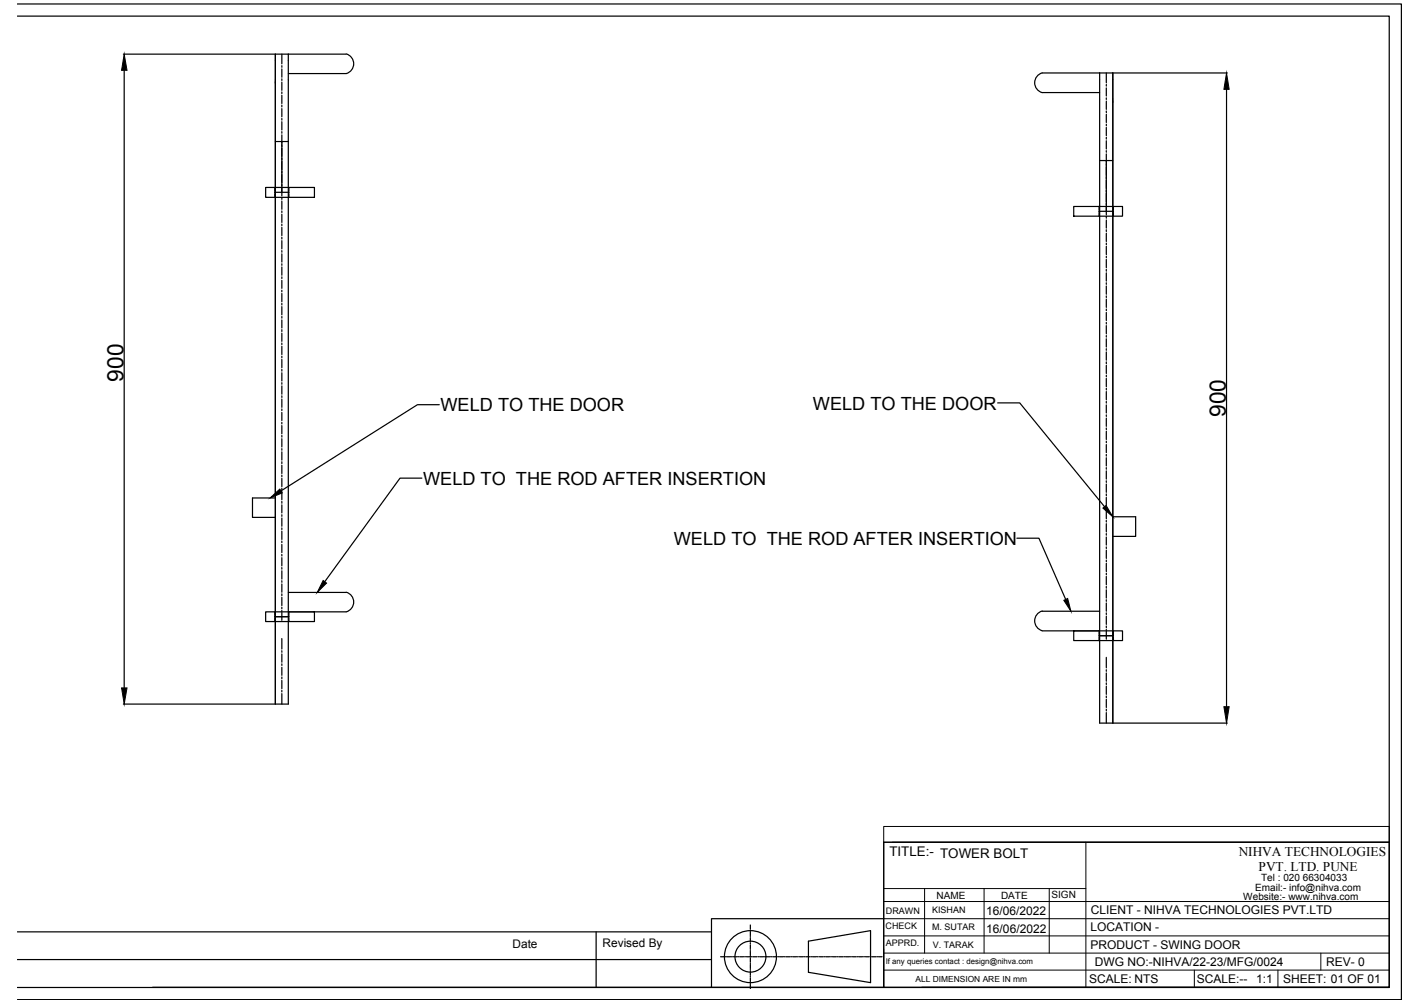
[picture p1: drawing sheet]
<svg xmlns="http://www.w3.org/2000/svg" width="297mm" height="210mm" viewBox="0 0 297 210" stroke-linecap="round" stroke-linejoin="round" font-family="sans-serif">
<!-- layer: 0 -->
<g fill="none" stroke="#000" stroke-width=".25">
<path d="M3.6 3.4h287v203.3h-287M3.6 .8h289.5v208.4h-289.5M25.8 11.3h31.7M26 14.7v129.3M57.6 17.1v130.2M59 11.3v2.1M59 13.7v.4M59 14.4v1.8M59 16.5v.3M59 17.2v1.7M59 19.2v.4M59 19.9v1.8"/>
<path d="M60.3 11.3v136h-2.7M60.3 15.4h12.1M72.4 11.3h-14.8v136M72.4 11.3a2.14 2.14 0 0 1 1.6 2 2.14 2.14 0 0 1-1.6 2.1M218 19.4a2.14 2.14 0 0 1-1.6-2.1 2.14 2.14 0 0 1 1.6-2h14.8v136M218 19.4h12M230 15.3v136h2.8M231.4 15.3v2M231.4 17.7v.3M231.4 18.4v1.7M232.9 15.3h23.8M256.6 18.7v129.2"/>
<path d="M55.6 39.2h10.2v2.1h-10.2zM57.5 39.2v.8M57.6 29.6h2.7M59 22v.4M59 22.7v1.8M59 24.8v.3M59 25.5v1.7M59 27.5v.4M59 28.2v12.8M60.4 39.2v.8M230 33.6h2.8M231.4 20.5v.3"/>
<path d="M231.4 21.2v1.7M231.4 23.2v.4M231.4 23.9v1.7M231.4 26v.3M231.4 26.7v1.7M231.4 28.7v.4M231.4 29.4v1.8M231.4 31.5v.4M231.4 32.2v12.8M232.8 21.1v130.2M57.5 40.2v.1M57.5 40.5v.8"/>
<path d="M57.5 40.2h2.9M59 41.4v.3M59 42.1v1.7M59 44.1v.4M59 44.8v1.8M59 46.9v.3M59 47.6v1.7M59 49.6v.4M59 50.4v1.7M59 52.4v.4M59 53.1v1.7M59 55.2v.3"/>
<path d="M59 55.9v1.7M59 57.9v.4M59 58.7v1.7M60.4 40.2v.1M60.4 40.5v.8M224.6 43.2h10.2v2h-10.2zM229.9 43.2v.8M229.9 44.1v.2M229.9 44.5v.7M229.9 44.2h3M231.4 45.3v.4M231.4 46v1.7"/>
<path d="M231.4 48.1v.4M231.4 48.8v1.7M231.4 50.9v.3M231.4 51.5v1.8M231.4 53.6v.4M231.4 54.3v1.7M231.4 56.4v.4M231.4 57.1v1.7M231.4 59.2v.3M231.4 59.8v1.8M232.9 43.2v.8M232.9 44.1v.2"/>
<path d="M232.9 44.5v.7M59 60.7v.4M59 61.4v1.7M59 63.5v.3M59 64.2v1.7M59 66.2v.4M59 67v1.7M59 69v.4M59 69.7v1.7M59 71.8v.3M59 72.5v1.7M59 74.5v.4"/>
<path d="M59 75.2v1.7M59 77.3v.4M59 78v1.7M231.4 61.9v.4M231.4 62.6v1.7M231.4 64.7v.3M231.4 65.4v1.7M231.4 67.5v.3M231.4 68.1v1.8M231.4 70.2v.4M231.4 70.9v1.7M231.4 73v.3"/>
<path d="M231.4 73.6v1.8M231.4 75.7v.4M231.4 76.4v1.8M231.4 78.5v.4M231.4 79.2v1.7M59 80.1v.3M59 80.8v1.7M59 82.8v.4M59 83.5v1.7M59 85.6v.3M59 86.3v1.7M59 88.4v.3"/>
<path d="M59 89.1v1.7M59 91.1v.4M59 91.8v1.7M59 93.9v.3M59 94.6v1.7M59 96.6v.4M59 97.4v1.7M59 99.4v.4M91.9 84.7h-4.6l-28.5 18M208.7 84.3h4.6l17.7 21.7M231.4 81.3v.3M231.4 81.9v1.8"/>
<path d="M231.4 84v.4M231.4 84.7v1.7M231.4 86.8v.4M231.4 87.5v1.7M231.4 89.6v.3M231.4 90.2v1.8M231.4 92.3v.4M231.4 93v1.7M231.4 95.1v.3M231.4 95.8v1.7M231.4 97.9v.3M231.4 98.5v1.8"/>
<path d="M57.6 104.2h-4.8v4.1h4.8M59 100.1v1.7M59 102.2v.3M59 102.9v1.7M59 104.9v.4M59 105.6v1.7M59 107.7v.4M59 108.4v1.7M59 110.5v.3M59 111.2v1.7M59 113.2v.4M59 113.9v1.7"/>
<path d="M59 116v.4M59 116.7v1.7M59 118.8v.3M59 119.5v1.7M88.3 100.1h-4.6l-15.8 21.6M212.7 112.6h4.6l5.6 12.8M231.4 100.6v.4M231.4 101.3v1.7M231.4 103.4v.3M231.4 104.1v1.7M231.4 106.2v.3M231.4 106.8v1.8"/>
<path d="M231.4 108.9v.3M231.4 109.6v1.7M231.4 111.7v.3M231.4 112.4v1.7M231.4 114.5v.3M231.4 115.1v1.8M231.4 117.2v.3M231.4 117.9v1.7M231.4 120v.3M232.8 108.1h4.8v4.2h-4.8M55.6 128h10.2v2.1h-10.2zM57.5 128v.8"/>
<path d="M57.5 129v.1M57.5 129.3v.8M57.5 129.1h2.9M59 121.5v.4M59 122.2v1.7M59 124.3v.4M59 125v1.7M59 127.1v.3M59 127.7v2.1M59 133.6v2.2M59 136.2v.3M59 136.8v1.8"/>
<path d="M59 138.9v.4M59 139.6v1.7M60.3 124h12.1M60.3 128h12.1M60.4 128v.8M60.4 129v.1M60.4 129.3v.8M72.4 123.9a2.14 2.14 0 0 1 1.6 2.1 2.14 2.14 0 0 1-1.6 2.1M218 127.9a2.14 2.14 0 0 0-1.6 2 2.14 2.14 0 0 0 1.6 2.1M218 127.9h12M218 132h12M224.6 132h10.2v2.1h-10.2z"/>
<path d="M229.9 132v.8M229.9 133v.1M229.9 133.3v.8M229.9 133h3M231.4 120.6v1.8M231.4 122.7v.4M231.4 123.4v1.8M231.4 125.5v.3M231.4 126.2v1.7M231.4 128.3v.3M231.4 128.9v1.8M231.4 131v.4"/>
<path d="M231.4 131.7v2.1M231.4 137.6v2.2M232.9 132v.8M232.9 133v.1M232.9 133.3v.8M25.8 147.3h31.7M59 141.7v.4M59 142.4v1.7M59 144.5v.3M59 145.1v2.2M231.4 140.2v.3M231.4 140.8v1.8"/>
<path d="M231.4 142.9v.3M231.4 143.6v1.7M231.4 145.7v.3M231.4 146.3v1.8M231.4 148.4v.4M231.4 149.1v2.2M232.9 151.3h23.8M184.9 176.3h105.7v30.3h-105.7zM3.6 195h145.2M124.7 195v11.7M157 193.6v.8M157 194.6v.2"/>
<path d="M157 194.9v.9M157 196v.2M157 196.3v.9M157 197.3v.2M157 197.7v.9M157 198.7v.2M157 199.1v.9M169.1 197l13-2.2v10.8l-13-2.1zM184.9 192.3h-36.1v14.3h-116.9M3.6 200.8h145.2M148.8 206.6h36.1M150.7 200.2h.8"/>
<path d="M151.6 200.2h.2M152 200.2h.9M153 200.2h.2M153.4 200.2h.8M154.4 200.2h.2M154.8 200.2h.8M155.8 200.2h.1M156.1 200.2h.9M157 200.1v.2M157 200.5v.8M157 201.5v.2M157 201.8v.9"/>
<path d="M157 202.9v.2M157 203.2v.9M157 204.3v.2M157 204.6v.9M157 205.6v.2M157 206v.9M157.2 200.2h.1M157.5 200.2h.9M158.6 200.2h.1M158.9 200.2h.9M159.9 200.2h.2M160.3 200.2h.8"/>
<path d="M161.3 200.2h.2M161.7 200.2h.8M162.7 200.2h.2M163.1 200.2h.8M164.1 200.2h.1M164.4 200.2h.9M165.5 200.2h.1M165.8 200.2h.9M166.8 200.2h.2M167.2 200.2h.8M168.2 200.2h.2M168.6 200.2h.8"/>
<path d="M169.6 200.2h.2M170 200.2h.8M171 200.2h.1M171.4 200.2h.8M172.4 200.2h.1M172.7 200.2h.9M173.8 200.2h.1M174.1 200.2h.8M175.1 200.2h.2M175.5 200.2h.8M176.5 200.2h.2M176.9 200.2h.8"/>
<path d="M177.9 200.2h.2M178.3 200.2h.8M179.3 200.2h.1M179.6 200.2h.9M180.7 200.2h.1M181 200.2h.8M182.1 200.2h.1M182.4 200.2h.8M183.4 200.2h.2M183.8 200.2h.7M192.8 206.6h97.8"/>
<circle cx="157" cy="200.2" r="5.4"/>
<circle cx="157" cy="200.2" r="3.2"/>
</g>
<g fill="none" stroke="#000" stroke-width=".21">
<path d="M184.9 173h105.7v3.3h-105.7zM184.9 176.3v30.3M186.6 176.3h104M227.1 176.3v30.3M184.9 199.5h105.7M184.9 195.9h105.7M184.9 192.3h105.7M184.9 188.7h105.7M184.9 186h42.2M193.4 186v13.5M205.9 186v13.5M219.5 186v13.5"/>
<path d="M276.3 199.5v3.5M184.9 203h105.7M249.8 203v3.6M267.3 203v3.6"/>
</g>
<path d="M26 11.3l.6 3.4h-1.2zM256.6 15.3l.5 3.4h-1.1zM56.5 104.2l2-1.9 .5 .9zM230.7 106.3l.7-.5 1.4 2.3zM67.6 121.5l.7 .5-1.9 2zM222.5 125.6l.8-.3 .7 2.6zM25.4 144h1.2l-.6 3.3zM256 147.9h1.1l-.5 3.4z" fill="#000" stroke="#000" stroke-width=".21"/>
<g font-size="4.8">
<text x="25.9" y="79.9" transform="rotate(-90 25.9 79.9)">900</text>
<text x="256.4" y="87.2" transform="rotate(-90 256.4 87.2)">900</text>
</g>
<g font-size="3.8">
<text x="92.1" y="86.1">WELD TO THE DOOR</text>
<text x="170" y="85.7">WELD TO THE DOOR</text>
<text x="88.5" y="101.5">WELD TO THE ROD AFTER INSERTION</text>
<text x="141" y="114">WELD TO THE ROD AFTER INSERTION</text>
</g>
<g font-size="2.8">
<text x="186" y="179.2">TITLE:- TOWER BOLT</text>
<text x="259.1" y="179.1">NIHVA TECHNOLOGIES</text>
<text x="263.3" y="182.3">PVT. LTD. PUNE</text>
</g>
<g font-size="2.5">
<text x="206.3" y="191.6">16/06/2022</text>
<text x="228.2" y="191.3">CLIENT - NIHVA TECHNOLOGIES PVT.LTD</text>
<text x="206.3" y="195.2">16/06/2022</text>
<text x="228.1" y="194.9">LOCATION -</text>
<text x="107.2" y="198.5">Date</text>
<text x="126.1" y="198.2">Revised By</text>
<text x="228.1" y="198.5">PRODUCT - SWING DOOR</text>
<text x="229" y="202.1">DWG NO:-NIHVA/22-23/MFG/0024</text>
<text x="277.4" y="202.1">REV- 0</text>
<text x="227.8" y="205.7">SCALE: NTS</text>
<text x="250.3" y="205.7">SCALE:--</text>
<text x="262.7" y="205.7">1:1</text>
<text x="268.4" y="205.7">SHEET: 01 OF 01</text>
</g>
<g font-size="2.1">
<text x="263.8" y="184.4">Tel : 020 66304033</text>
<text x="195.9" y="188.1">NAME</text>
<text x="209.4" y="188.2">DATE</text>
<text x="219.9" y="188">SIGN</text>
<text x="260.1" y="188.4">Website:- www.nihva.com</text>
<text x="262.6" y="186.5">Email:- info@nihva.com</text>
</g>
<g font-size="1.9">
<text x="185.3" y="191.2">DRAWN</text>
<text x="195" y="191.1">KISHAN</text>
<text x="185.2" y="194.4">CHECK</text>
<text x="185.3" y="198">APPRD.</text>
<text x="195" y="194.7">M. SUTAR</text>
<text x="195.1" y="198.3">V. TARAK</text>
</g>
<text font-size="1.8" x="191.5" y="205.4">ALL DIMENSION ARE IN mm</text>
<text font-size="1.6" x="185.3" y="201.7">If any queries contact : design@nihva.com</text>
</svg>
